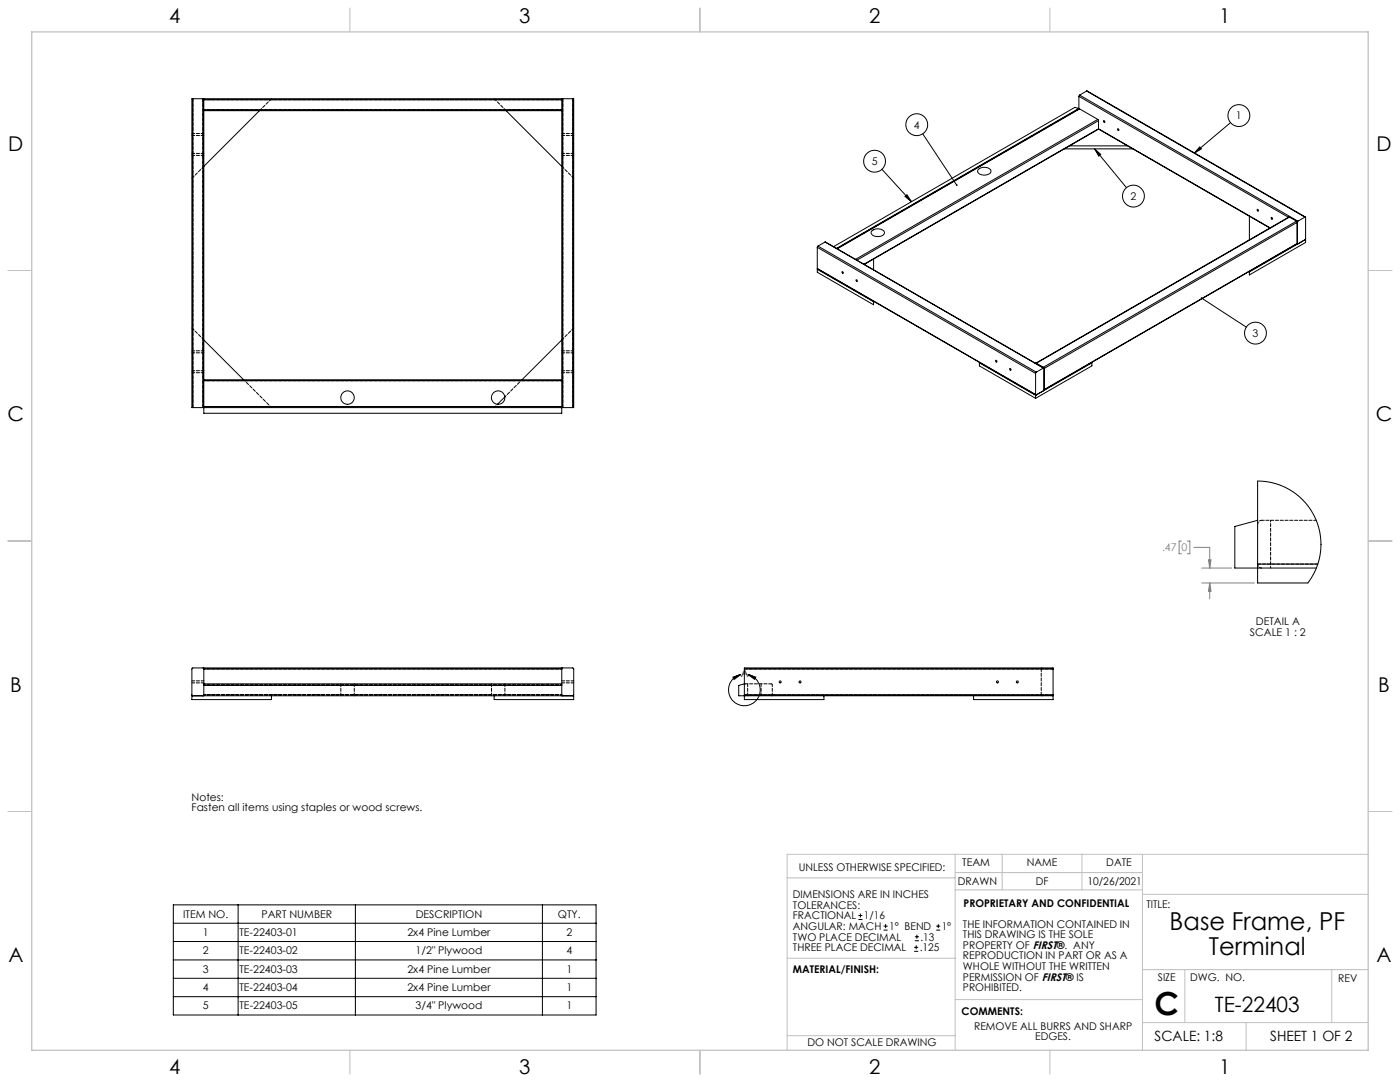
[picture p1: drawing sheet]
<svg xmlns="http://www.w3.org/2000/svg" width="559mm" height="432mm" viewBox="0 0 559 432" stroke-linecap="round" stroke-linejoin="round" font-family="sans-serif">
<g fill="none" stroke="#c0c0c0" stroke-width=".4">
<path d="M139.7 3.2v9.5M279.4 3.2v9.5M419.1 3.2v9.5M3.1 107.9h9.6M546.1 107.9h9.5M3.1 215.9h9.6M546.1 215.9h9.5M3.1 323.8h9.6M546.1 323.8h9.5M314.2 350.3h67M381.2 340.9v78.2M381.2 355.1h74.8"/>
<path d="M381.2 348.2h74.8M400 340.9v14.2M431.9 340.9v14.2M456 340.9v78.2M456 356.9h90.1M546.1 340.9h-231.9v78.2M314.2 382.4h67.2M381.2 398.9h74.8M456 387h90.1M472.9 387v21.1M531.6 387v21.1M139.7 419.1v9.6"/>
<path d="M279.4 419.1v9.6M314.2 413.3h67M419.1 419.1v9.6M456 408.1h90.1M497.4 408.1v11"/>
</g>
<path d="M12.7 12.7h533.4v406.4h-533.4z" fill="none" stroke="#c0c0c0" stroke-width=".5"/>
<g fill="none" stroke="#000" stroke-width=".4">
<path d="M368.3 53.4l13.6 20.5M436.9 59.4l2.4 2.2-.7 .7zM436.9 59.4l12.7 15.5M478.9 58.6l.6 .8-2.8 1.7zM491.2 48.9l-14.5 12.2M352 67.6l11.8 12.9M361.2 78.4l.8-.7 1.8 2.8zM479.6 119l17.9 11.6M292.6 270.2l3.1-1-2.7 1.9zM295.7 269.2a6.3 6.3 0 0 0-3.8 9.7 6.3 6.3 0 0 0 10.4 0 6.3 6.3 0 0 0-3.8-9.7M298.5 269.2l3.2 1-.5 .9zM69.2 361.1h168.7v44h-168.7z"/>
<path d="M69.2 368.4h168.7M69.2 375.7h168.7M95 361.1v44M141.9 361.1v44M216.5 361.1v44M69.2 383.1h168.7M69.2 390.4h168.7M69.2 397.8h168.7"/>
<circle cx="365.9" cy="49.8" r="4.4"/>
<circle cx="494.5" cy="46.1" r="4.4"/>
<circle cx="349.1" cy="64.3" r="4.4"/>
<circle cx="452.4" cy="78.3" r="4.4"/>
<circle cx="501.1" cy="132.9" r="4.4"/>
</g>
<path d="M471.6 215.9h-1v5.1h1M473.9 215.9h1v5.1h-1M476.5 218.4h6.3v8.3M479.7 232.7h21M479.7 226.7h11.9M482.4 223.4h1l-.6 3.3zM482.8 232.7l.6 3.3h-1zM482.8 232.7v6.3" fill="none" stroke="#808080" stroke-width=".4"/>
<path d="M436.9 59.4l2.4 2.2-.7 .7zM478.9 58.6l.6 .8-2.8 1.7zM479.4 118.6l.2 .4-.3-.2a.35 .35 0 0 0 .3 .5 .35 .35 0 0 0 .4-.5 .35 .35 0 0 0-.6-.2zM361.2 78.4l.8-.7 1.8 2.8zM381.6 73.7v.4l.5 .1-.2-.3 .2 .2v-.4zM292.6 270.2l3.1-1-2.7 1.9zM298.5 269.2l3.2 1-.5 .9z" fill="#000"/>
<path d="M482.8 232.7l.6 3.3h-1zM482.4 223.4h1l-.6 3.3z" fill="#808080"/>
<g fill="none" stroke="#000" stroke-width=".4">
<path d="M77 39.4h-.4v123.3h.4M77 39.4h4M77 39.4v123.3M81 39.4h.4M81 39.4v123.3M81.4 39.4v.4M81.4 39.8v4M81.4 39.8h142.8M81.4 39.4h142.8M224.2 39.4v.4M224.2 39.4h.4M224.2 39.8v4"/>
<path d="M224.6 39.4h4M224.6 39.4v123.3M228.6 39.4h.4v123.3h-.4M228.6 39.4v123.3M430.6 38.5v5M430.6 38.5l83.7 48.2M430.9 38l-.3 .5M430.9 38l87.2 50.3M433.7 36.3l87.4 50.3M433.7 36.3l-2.8 1.7M433.7 36.3l87.1 50.3M81.4 43.8v.4"/>
<path d="M81.4 44.2v120.7h142.8v-120.7M81.4 43.8h142.8M81.4 44.2h142.8M103.6 44.2l-22.2 22.2M202 44.2l22.2 22.2M224.2 43.8v.4M424.8 59.4h27.4M426.9 58.2h23.1M430.9 43.5l-96.8 55.7M430.9 43.5l7.3 4.2M430.9 43.5l-96.7 55.8M438.2 47.7l.3 .5"/>
<path d="M438.2 47.7l-96.7 55.8M438.5 51.4l-93.5 54.1M438.5 51.5l68.4 39.5M438.5 48.2v3.2M438.5 48.2l-96.4 55.6M438.5 51.4l-93.6 54M438.5 51.4l68.5 39.5M390.6 67.6a3.3 3.3 0 0 1 4.9 .7 2.89 2.89 0 0 1-4.1 1.3l-.2-.1a1.19 1.19 0 0 1-.6-1.9zM326.2 98.7v8.4M326.2 98.7l87.1 50.3M326.5 98.2l-.3 .5M326.5 98.2l87.1 50.3"/>
<path d="M329.3 96.6l87.3 50.3M329.3 96.6l-2.8 1.6M329.3 96.6l87.2 50.3M332.7 98.4l96.3-55.5 1.6 .4-96.7 55.8M348.1 92.1a3.4 3.4 0 0 1 4.9 .7 3.1 3.1 0 0 1-5 .8 1.03 1.03 0 0 1 .1-1.5zM498.7 86.3v9.4M514.7 86.6l-101.2 58.3M514.7 86.6l-101.1 58.4M514.7 86.6l2.8 1.7M517.5 88.3l.3 .4M517.5 88.3l-101 58.3M517.7 97.3l-104.4 60.5"/>
<path d="M517.7 97.3h.1M517.8 97.2l-.1 .1M517.8 88.7l-101.1 58.4M517.8 88.7v8.5M517.8 97.2l-101.1 58.3M518.1 88.3l-.3 .4M520.8 86.6l.3 .1v8.7l-3 1.9-.3-.1M520.8 86.6l-2.7 1.7M521.1 95.5h.1M521.1 95.5l-22.4 13M521.1 95.5v1.3l-22.4 12.9v-1.4M326.2 107.1l87.3 50.5"/>
<path d="M326.2 107.5v1.2l22.5 12.9v-1.4M326.2 107.5l22.5 12.9M326.2 107.1l87.1 50.3M326.4 107.4l-.2 .1M348.7 103.4v4.2M81.4 135.7l15.8 15.9M224.2 135.7l-15.8 15.9M81.4 151.9h142.8M81.4 151.6h142.8M201.5 158.4l-3 3M390.9 144.8v1.2l22.4 13M390.9 144.8l22.4 13"/>
<path d="M390.9 144.8h.3M413 144.8h.7M413.3 149v8.4M413.3 157.8v1.2M413.6 145h-.2M413.6 148.5l-.3 .5M413.6 145l2.9 1.6M416.5 146.6l.2 .5M416.5 146.9l.2 .2M416.5 146.9l-2.9 1.6M416.7 155.5l-.1 .4-3 1.7-.3-.2M416.7 147.1v8.4"/>
<path d="M435.5 144.8h.3v1.2l-22.5 13M77 162.7h4M81 162.7h143.6M81.4 162.2h142.8M224.6 162.7h4M502 192l3.4 .2 3.3 .7 3.4 1.2 3.5 1.8 3.2 2.4 2.4 2.5 2 2.8 1.6 2.8 2 6 .4 3.5-.1 4-.8 4.1-1 3-1.8 3.6-1.5 2.1h-20zM502 207.6l-9.1 2.5v16.6h32.5M502 225.1h24M81.4 267v-.4h142.8v.4M81.4 267l-.4-.4h-4l-.4 .3v10.5l.4 .3M81.4 277.3l-.4 .4M81.4 267v10.7"/>
<path d="M81.4 273.5h142.8M81.4 272.9h142.8M81.4 267h142.8M108.3 277.7v1.5h-31.7v-1.5h152.4v1.5h-31.8v-1.5M224.2 267l.4-.4h4l.4 .3v10.5l-.4 .3M224.2 277.3l.4 .4M224.2 267v10.7M297.1 267v-.4h123.2v.4M297.1 277.3v1.9h31.8v-1.5M297.1 272.9l-2.2 .6v4.2h125.4M297.1 267h123.2M297.1 267v10.3"/>
<path d="M297.1 277.3h123.2M388.6 277.7v1.5h31.7v-1.5M420.3 277.3v.4M420.3 267v10.3M342.6 367h1.6M342.6 365.4h1.6M343.4 364.6v1.5M352.7 371.2h1.6M352.7 369.6h1.6M353.5 368.8v1.6M364.9 379.7h1.6M364.9 378.1h1.6"/>
<path d="M365.2 375.4h1.6M365.2 373.8h1.6M365.7 377.3v1.5M366 373v1.6M373.7 371.2h1.6M373.7 369.6h1.6M374.5 368.8v1.6"/>
<circle cx="440.6" cy="48.5" r=".33"/>
<circle cx="446.3" cy="51.7" r=".33"/>
<circle cx="501.9" cy="83.9" r=".34"/>
<circle cx="507.6" cy="87.1" r=".34"/>
<circle cx="336.2" cy="108.8" r=".34"/>
<circle cx="341.9" cy="112" r=".34"/>
<circle cx="138.7" cy="158.7" r="2.68"/>
<circle cx="198.8" cy="158.7" r="2.67"/>
<circle cx="397.6" cy="144.1" r=".34"/>
<circle cx="403.2" cy="147.4" r=".34"/>
<circle cx="311.4" cy="272.1" r=".4"/>
<circle cx="319.3" cy="272.1" r=".4"/>
<circle cx="398.1" cy="272.1" r=".39"/>
<circle cx="406.1" cy="272.1" r=".39"/>
</g>
<path d="M81.4 39.8h142.8M224.2 43.8h-142.8M81.4 151.9h142.8M224.2 162.2h-142.8M507.2 207.6v19.1M81.4 277.3h142.8M81.4 273.3h142.8M81.4 267h142.8M224.2 273.3h-142.8M224.2 277.3h-142.8M308.2 277.3v-4" fill="none" stroke="#000" stroke-width=".4" stroke-dasharray="1.3 .6" stroke-dashoffset=".6"/>
<path d="M197.3 39.4l4.7 4.8M103.6 44.2l4.8-4.8M76.6 71.2l4.8-4.8M224.2 66.4l4.8 4.8M81.4 135.6l-4.8-4.7M229 130.9l-4.8 4.7M526 225.1h-24" fill="none" stroke="#000" stroke-width=".4" stroke-dasharray="1.3 .6" stroke-dashoffset=".1"/>
<path d="M208.4 151.5l-6.9 6.9" fill="none" stroke="#000" stroke-width=".4" stroke-dasharray="1.3 .6" stroke-dashoffset=".5"/>
<path d="M198.6 161.3l-1.3 1.3" fill="none" stroke="#000" stroke-width=".4" stroke-dasharray="1.3 .6" stroke-dashoffset=".9"/>
<path d="M108.4 162.6l-11.2-11.1" fill="none" stroke="#000" stroke-width=".4" stroke-dasharray="1.3 .6" stroke-dashoffset=".4"/>
<g fill="none" stroke="#000" stroke-width=".4" stroke-dasharray="1.3 .6">
<path d="M81 39.4v123.2M228.6 39.4v123.2M77 162.6v-123.2M224.6 162.6v-123.2M297.1 277.3l.4 .4M297.1 267h123.3M297.5 272.9l-.4 .4M307.8 277.7l.4-.4M308.2 273.3l-.4-.4M415.6 277.3l.4 .4M416 266.6l-.4 .4M420 277.7l.4-.4"/>
<path d="M420.4 267l-.4-.4M420.4 277.3h-123.3"/>
</g>
<g fill="none" stroke="#000" stroke-width=".4" stroke-dasharray="1.3 .6" stroke-dashoffset=".2">
<path d="M76.6 54.1h4.8M81.4 53.3h-4.8M224.2 54.1h4.8M229 53.3h-4.8M76.6 62h4.8M81.4 61.2h-4.8M224.2 62h4.8M229 61.2h-4.8M76.6 140.8h4.8M76.6 148.7h4.8M81.4 140h-4.8M81.4 147.9h-4.8"/>
<path d="M224.2 148.7h4.8M224.2 140.8h4.8M229 147.9h-4.8M229 140h-4.8M525.4 207.6h-21.8M76.6 272.5h4.8M81.4 271.7h-4.8M136 272.9v4.8M141.4 277.7v-4.8M196.2 272.9v4.8M201.5 277.7v-4.8M224.2 272.5h4.8"/>
<path d="M229 271.7h-4.8M298.4 272.9v4.8M303.8 277.7v-4.8M307.8 272.9h-10.3M415.6 277.3v-10.3"/>
</g>
<path d="M503.6 207.6a1.59 1.59 0 0 0-1.6 1.6M502 225.1a1.59 1.59 0 0 0 1.6 1.6" fill="none" stroke="#000" stroke-width=".4" stroke-dasharray="1.3 .6" stroke-dashoffset=".3"/>
<text font-size="12.7" x="460.9" y="405.2">C</text>
<g font-size="9.9">
<text x="466.8" y="371.2">Base Frame, PF</text>
<text x="482.5" y="381.1">Terminal</text>
</g>
<text font-size="8.5" x="484.9" y="404">TE-22403</text>
<g font-size="8.1">
<text x="67.6" y="9.3">4</text>
<text x="207.3" y="9.3">3</text>
<text x="347" y="9.3">2</text>
<text x="486.7" y="9.3">1</text>
<text x="3.3" y="60.1">D</text>
<text x="549.4" y="60.1">D</text>
<text x="3" y="168">C</text>
<text x="549.1" y="168">C</text>
<text x="4" y="276">B</text>
<text x="550.1" y="276">B</text>
<text x="3.3" y="383.9">A</text>
<text x="549.4" y="383.9">A</text>
<text x="67.6" y="428.4">4</text>
<text x="207.3" y="428.4">3</text>
<text x="347" y="428.4">2</text>
<text x="486.7" y="428.4">1</text>
</g>
<g font-size="5.6">
<text x="460.9" y="415.2">SCALE: 1:8</text>
<text x="507" y="415.2">SHEET 1 OF 2</text>
</g>
<g font-size="4.2">
<text x="493.3" y="47.7">1</text>
<text x="364.8" y="51.3">4</text>
<text x="347.9" y="65.9">5</text>
<text x="451.2" y="79.8">2</text>
<text x="500" y="134.5">3</text>
<text x="501.3" y="249.6">DETAIL A</text>
<text x="498.9" y="253.8">SCALE 1 : 2</text>
<text x="295.7" y="270.2">A</text>
<text x="76.5" y="319.6">Notes:</text>
<text x="76.5" y="323.8">Fasten all items using staples or wood screws.</text>
<text x="318.8" y="347.7">UNLESS OTHERWISE SPECIFIED:</text>
<text x="384.1" y="345.5">TEAM</text>
<text x="409.9" y="345.7">NAME</text>
<text x="441.6" y="345.7">DATE</text>
<text x="382.3" y="353.3">DRAWN</text>
<text x="413.5" y="353.3">DF</text>
<text x="434" y="353.3">10/26/2021</text>
<text x="316.5" y="358.5">DIMENSIONS ARE IN INCHES</text>
<text x="316.5" y="362.7">TOLERANCES:</text>
<text x="384.6" y="361.9">PROPRIETARY AND CONFIDENTIAL</text>
<text x="457.6" y="362.3">TITLE:</text>
<text x="73.1" y="366.3">ITEM NO.</text>
<text x="104.4" y="366.3">PART NUMBER</text>
<text x="165.9" y="366.3">DESCRIPTION</text>
<text x="222.6" y="366.3">QTY.</text>
<text x="316.5" y="371.2">ANGULAR: MACH</text>
<text x="316.5" y="366.9">FRACTIONAL</text>
<text x="344.8" y="366.9">1/16</text>
<text x="354.9" y="371.2">1° BEND</text>
<text x="375.9" y="371.2">1°</text>
<text x="384.4" y="370.2">THE INFORMATION CONTAINED IN</text>
<text x="81" y="373.6">1</text>
<text x="95.6" y="373.6">TE-22403-01</text>
<text x="162.6" y="373.6">2x4 Pine Lumber</text>
<text x="226.1" y="373.6">2</text>
<text x="316.5" y="375.4">TWO PLACE DECIMAL</text>
<text x="367.4" y="375.4">.13</text>
<text x="384.4" y="374.4">THIS DRAWING IS THE SOLE</text>
<text x="81" y="380.5">2</text>
<text x="95.6" y="380.5">TE-22403-02</text>
<text x="165.9" y="380.5">1/2&quot; Plywood</text>
<text x="226.1" y="380.5">4</text>
<text x="316.5" y="379.6">THREE PLACE DECIMAL</text>
<text x="367.1" y="379.6">.125</text>
<text x="384.4" y="378.6">PROPERTY OF FIRST®. ANY</text>
<text x="384.4" y="382.9">REPRODUCTION IN PART OR AS A</text>
<text x="81" y="388.3">3</text>
<text x="95.6" y="388.3">TE-22403-03</text>
<text x="162.6" y="388.3">2x4 Pine Lumber</text>
<text x="226.1" y="388.3">1</text>
<text x="316.5" y="388.4">MATERIAL/FINISH:</text>
<text x="384.4" y="387.1">WHOLE WITHOUT THE WRITTEN</text>
<text x="81" y="395.6">4</text>
<text x="95.6" y="395.6">TE-22403-04</text>
<text x="162.6" y="395.6">2x4 Pine Lumber</text>
<text x="226.1" y="395.6">1</text>
<text x="384.4" y="391.3">PERMISSION OF FIRST® IS</text>
<text x="384.4" y="395.6">PROHIBITED.</text>
<text x="462.2" y="391.3">SIZE</text>
<text x="475.1" y="391.3">DWG. NO.</text>
<text x="534.1" y="391.8">REV</text>
<text x="81" y="402.5">5</text>
<text x="95.6" y="402.5">TE-22403-05</text>
<text x="165.9" y="402.5">3/4&quot; Plywood</text>
<text x="226.1" y="402.5">1</text>
<text x="383.8" y="405.1">COMMENTS:</text>
<text x="388.8" y="410.9">REMOVE ALL BURRS AND SHARP</text>
<text x="322.3" y="417.6">DO NOT SCALE DRAWING</text>
<text x="413.2" y="415.2">EDGES.</text>
</g>
<g font-size="4.2" fill="#808080">
<text x="463.8" y="220">.47</text>
<text x="471.6" y="220">0</text>
</g>
</svg>
